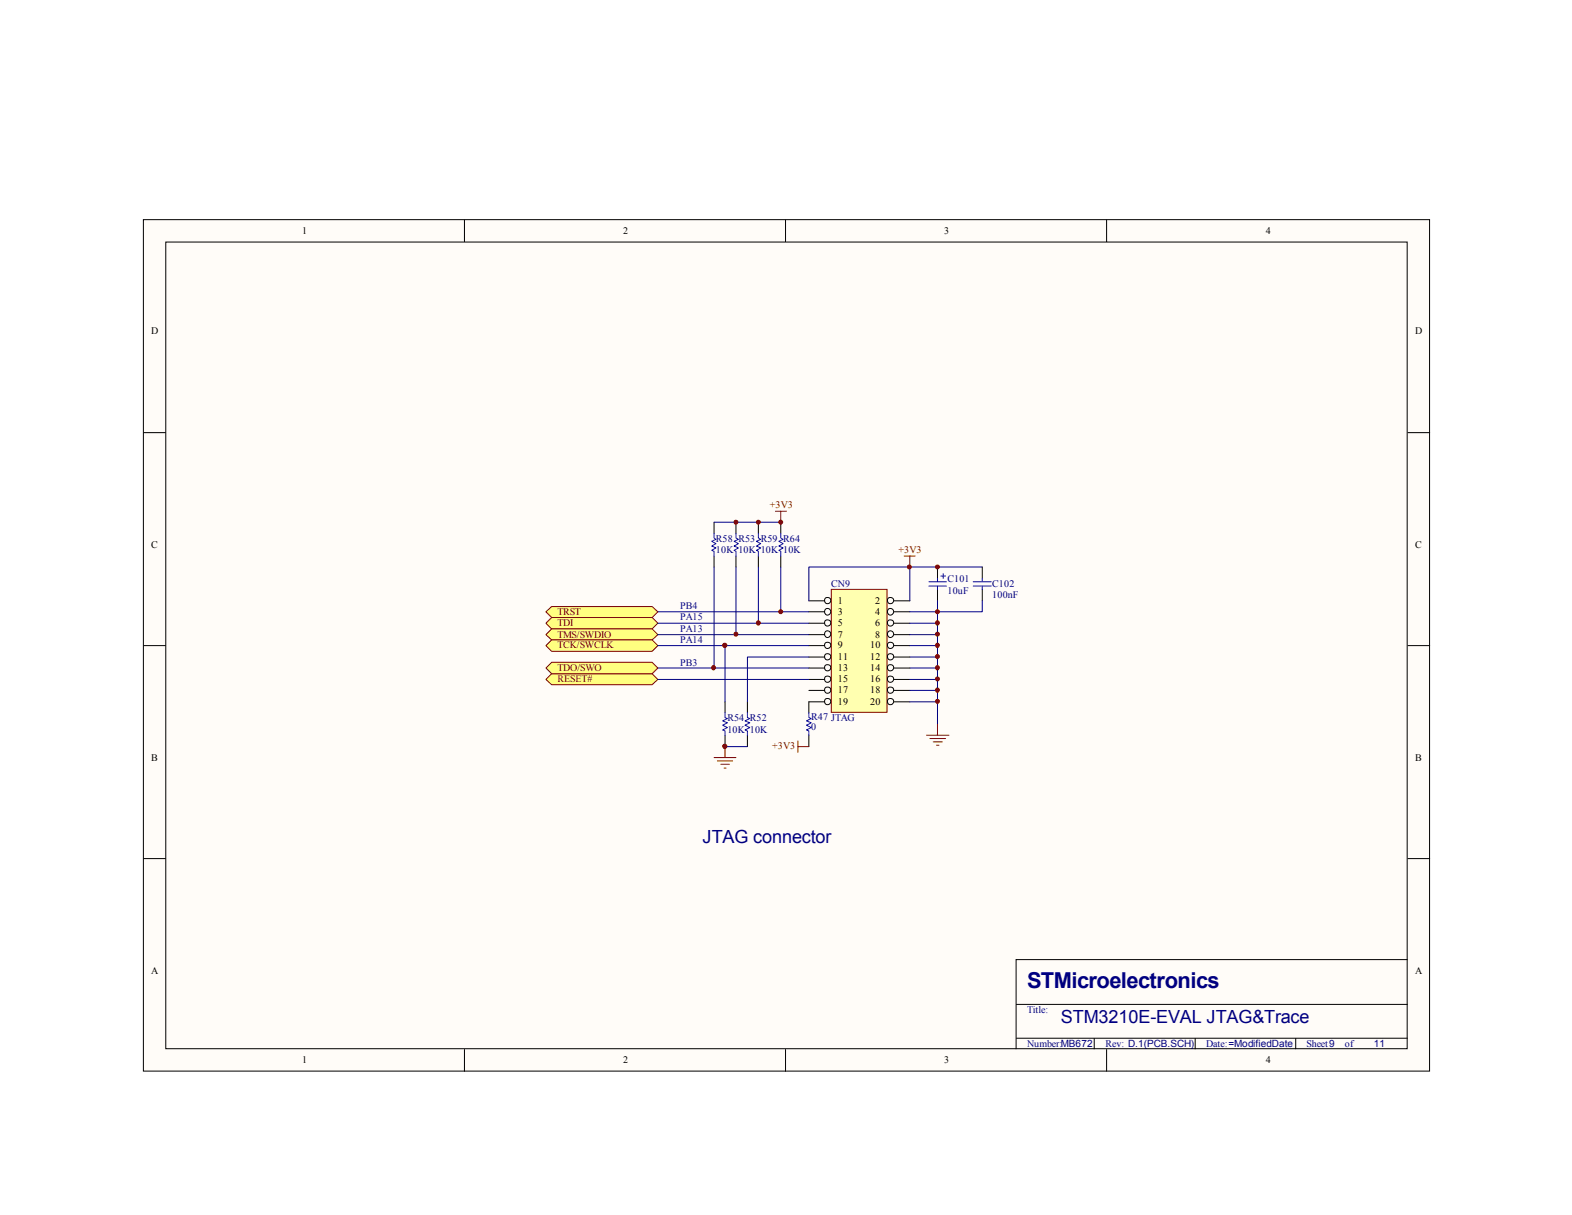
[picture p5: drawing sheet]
<svg xmlns="http://www.w3.org/2000/svg" width="279mm" height="216mm" viewBox="0 0 279 216" stroke-linecap="round" stroke-linejoin="round" font-family="sans-serif">
<path d="M25.5 39h228.6v151.3h-228.6z" fill="#fffcf8"/>
<g fill="none" stroke="#000" stroke-width=".18">
<path d="M25.5 39h228.6v151.3h-228.6zM82.5 39v4M139.6 39v4M196.7 39v4M29.5 43h220.6v143.4h-220.6zM25.5 76.9h4M250.2 76.9h4M25.5 114.7h4M250.2 114.7h4M25.5 152.6h4M250.2 152.6h4M180.6 178.5h69.6"/>
<path d="M250.2 170.5h-69.6v15.9M82.5 186.4v4M139.6 186.4v4M180.6 184.5h69.6M194.5 184.5v1.9M196.7 186.4v4M212.4 184.5v1.9M230.3 184.5v1.9"/>
</g>
<path d="M147.8 104.8h9.8v21.8h-9.8z" fill="#ffffb0"/>
<path d="M160.7 98.8h1.9M161.7 98.8v2M147.7 104.7h9.9v21.9h-9.9z" fill="none" stroke="#800000" stroke-width=".18"/>
<g fill="none" stroke="#000" stroke-width=".18">
<path d="M126.9 92.8v2M126.9 98.8v2M130.8 92.8v2M130.8 98.8v2M134.8 92.8v2M134.8 98.8v2M138.8 92.8v2M138.8 98.8v2M143.8 106.8h2.8M143.8 108.7h2.8M143.8 110.7h2.8M143.8 112.8h2.8"/>
<path d="M143.8 114.7h2.8M143.8 116.8h2.8M143.8 118.7h2.8M158.9 106.8h2.8M158.9 108.7h2.8M158.9 110.7h2.8M158.9 112.8h2.8M158.9 114.7h2.8M158.9 116.8h2.8M158.9 118.7h2.8M143.8 120.7h2.8M143.8 122.7h2.8"/>
<path d="M143.8 124.7h2.8M158.9 120.7h2.8M158.9 122.7h2.8M158.9 124.7h2.8"/>
<circle cx="147.1" cy="112.7" r=".58"/>
<circle cx="147.1" cy="108.7" r=".58"/>
<circle cx="147.1" cy="118.6" r=".57"/>
<circle cx="147.1" cy="114.7" r=".57"/>
<circle cx="147.1" cy="110.7" r=".57"/>
<circle cx="147.1" cy="116.7" r=".57"/>
<circle cx="147.1" cy="106.7" r=".57"/>
<circle cx="158.3" cy="112.7" r=".58"/>
<circle cx="158.3" cy="108.7" r=".58"/>
<circle cx="158.3" cy="118.6" r=".57"/>
<circle cx="158.3" cy="114.7" r=".57"/>
<circle cx="158.3" cy="110.7" r=".57"/>
<circle cx="158.3" cy="116.7" r=".57"/>
<circle cx="158.3" cy="106.7" r=".57"/>
<circle cx="147.1" cy="122.6" r=".57"/>
<circle cx="147.1" cy="120.7" r=".57"/>
<circle cx="147.1" cy="124.7" r=".57"/>
<circle cx="158.3" cy="122.6" r=".57"/>
<circle cx="158.3" cy="120.7" r=".57"/>
<circle cx="158.3" cy="124.7" r=".57"/>
</g>
<path d="M143.8 106.8v-6h17.9v6" fill="none" stroke="#000080" stroke-width=".18"/>
<path d="M126.9 94.8v.8l.4 .2-.8 .4 .8 .4-.8 .4 .8 .4-.8 .4 .4 .2v.8M130.8 94.8v.8l.4 .2-.7 .4 .7 .4-.7 .4 .7 .4-.7 .4 .3 .2v.8M134.8 94.8v.8l.4 .2-.7 .4 .7 .4-.7 .4 .7 .4-.7 .4 .3 .2v.8M138.8 94.8v.8l.4 .2-.8 .4 .8 .4-.8 .4 .8 .4-.8 .4 .4 .2v.8" fill="none" stroke="#00f" stroke-width=".18"/>
<g fill="#ffff80" stroke="#800000" stroke-width=".18">
<path d="M97 110.7l1-1h17.9l1 1-1 1.1h-17.9z" fill-rule="evenodd"/>
<path d="M97 120.7l1-1h17.9l1 1-1 1h-17.9z" fill-rule="evenodd"/>
<path d="M97 108.7l1-.9h17.9l1 .9-1 1h-17.9z" fill-rule="evenodd"/>
<path d="M97 112.8l1-1h17.9l1 1-1 .9h-17.9z" fill-rule="evenodd"/>
<path d="M97 114.7l1-1h17.9l1 1-1 1h-17.9z" fill-rule="evenodd"/>
<path d="M97 118.7l1-1h17.9l1 1-1 1h-17.9z" fill-rule="evenodd"/>
</g>
<g fill="none" stroke="#000080" stroke-width=".18">
<path d="M126.9 92.8h11.9M116.9 108.7h26.9M116.9 110.7h26.9M116.9 112.8h26.9M116.9 114.7h26.9M116.9 118.7h26.9M126.9 100.8v17.9M128.9 114.7v10M130.8 100.8v12M134.8 100.8v9.9M138.8 100.8v7.9M143.8 116.8h-11v7.9"/>
<path d="M161.7 108.7h4.9v20M161.7 110.7h4.9M161.7 112.8h4.9M161.7 114.7h4.9M161.7 116.8h4.9M161.7 118.7h4.9M161.7 100.8h12.9M166.6 106.8v1.9h8v-1.9M116.9 120.7h26.9M128.9 132.7h3.9M161.7 120.7h4.9M161.7 122.7h4.9"/>
<path d="M161.7 124.7h4.9"/>
</g>
<g fill="none" stroke="#800000" stroke-width=".18">
<path d="M137.8 90.8h2M138.8 90.8v2M126.9 134.6h3.9M127.5 135.2h2.7M128.1 135.8h1.5M128.7 136.5h.3M128.9 132.7v1.9M141.8 131.7v2M141.8 132.7h2M164.7 130.6h4M165.3 131.2h2.8M165.9 131.8h1.6"/>
<path d="M166.5 132.4h.4M166.6 128.7v1.9"/>
</g>
<path d="M166.6 100.8v2M166.6 104.7v2.1M174.6 100.8v2M174.6 104.7v2.1M128.9 124.7v2M128.9 130.6v2.1M132.8 124.7v2M132.8 130.6v2.1M143.8 124.7v2M143.8 130.6v2.1" fill="none" stroke="#000" stroke-width=".18"/>
<g fill="none" stroke="#00f" stroke-width=".18">
<path d="M165.1 103.4h3.1M165.1 104.1h3.1M166.6 102.8v.6M166.6 104.1v.6M167.2 102.4h.9M167.6 101.9v.9M173 103.4h3.2M173 104.1h3.2M174.6 102.8v.6M174.6 104.1v.6M128.9 126.7v.8l.4 .2-.9 .4 .9 .3-.9 .5 .9 .4-.9 .4 .5 .2v.7M132.8 126.7v.8l.5 .2-.9 .4 .9 .3-.9 .5 .9 .4-.9 .4 .4 .2v.7"/>
<path d="M143.8 126.7v.8l.4 .2-.9 .4 .9 .3-.9 .5 .9 .4-.9 .4 .5 .2v.7"/>
</g>
<g fill="#800000" stroke="#800000" stroke-width=".18">
<circle cx="130.8" cy="92.8" r=".35"/>
<circle cx="134.8" cy="92.8" r=".35"/>
<circle cx="138.8" cy="92.8" r=".35"/>
<circle cx="166.6" cy="110.7" r=".36"/>
<circle cx="166.6" cy="112.7" r=".35"/>
<circle cx="166.6" cy="114.7" r=".36"/>
<circle cx="166.6" cy="116.7" r=".35"/>
<circle cx="166.6" cy="118.6" r=".36"/>
<circle cx="166.6" cy="120.6" r=".35"/>
<circle cx="166.6" cy="122.6" r=".36"/>
<circle cx="166.6" cy="124.6" r=".35"/>
<circle cx="138.8" cy="108.7" r=".35"/>
<circle cx="134.8" cy="110.7" r=".36"/>
<circle cx="130.8" cy="112.7" r=".35"/>
<circle cx="126.8" cy="118.6" r=".36"/>
<circle cx="128.8" cy="114.7" r=".38"/>
<circle cx="128.8" cy="132.6" r=".38"/>
<circle cx="161.6" cy="100.7" r=".35"/>
<circle cx="166.6" cy="108.7" r=".35"/>
<circle cx="166.6" cy="100.7" r=".35"/>
</g>
<text font-size="3.9" fill="#000080" x="182.5" y="175.5">STMicroelectronics</text>
<g font-size="3.2" fill="#000080">
<text x="124.9" y="149.9">JTAG connector</text>
<text x="188.6" y="181.8">STM3210E-EVAL JTAG&amp;Trace</text>
</g>
<g font-size="1.8">
<text x="53.7" y="41.6">1</text>
<text x="110.7" y="41.6">2</text>
<text x="167.8" y="41.6">3</text>
<text x="225" y="41.6">4</text>
<text x="26.8" y="59.4">D</text>
<text x="251.5" y="59.4">D</text>
<text x="26.8" y="97.4">C</text>
<text x="251.5" y="97.4">C</text>
<text x="148.9" y="107.3">1</text>
<text x="155.5" y="107.3">2</text>
<text x="148.9" y="109.3">3</text>
<text x="148.9" y="111.3">5</text>
<text x="148.9" y="113.3">7</text>
<text x="155.5" y="109.3">4</text>
<text x="155.5" y="111.3">6</text>
<text x="155.5" y="113.3">8</text>
<text x="148.9" y="115.2">9</text>
<text x="148.9" y="117.3">11</text>
<text x="148.9" y="119.2">13</text>
<text x="154.7" y="115.2">10</text>
<text x="154.7" y="117.3">12</text>
<text x="154.7" y="119.2">14</text>
<text x="148.9" y="121.2">15</text>
<text x="148.9" y="123.2">17</text>
<text x="148.9" y="125.2">19</text>
<text x="154.7" y="121.2">16</text>
<text x="154.7" y="123.2">18</text>
<text x="154.7" y="125.2">20</text>
<text x="26.8" y="135.2">B</text>
<text x="251.5" y="135.2">B</text>
<text x="26.8" y="173.1">A</text>
<text x="251.5" y="173.1">A</text>
<text x="53.7" y="189">1</text>
<text x="110.7" y="189">2</text>
<text x="167.8" y="189">3</text>
<text x="225" y="189">4</text>
</g>
<g font-size="1.8" fill="#800000">
<text x="136.8" y="90.3">+3V3</text>
<text x="159.7" y="98.3">+3V3</text>
<text x="99.1" y="111.3">TDI</text>
<text x="99.1" y="109.3">TRST</text>
<text x="99.1" y="113.3">TMS/SWDIO</text>
<text x="99.1" y="115.2">TCK/SWCLK</text>
<text x="99.1" y="119.2">TDO/SWO</text>
<text x="99.1" y="121.2">RESET#</text>
<text x="137.2" y="133.2">+3V3</text>
</g>
<g font-size="1.8" fill="#000080">
<text x="127.3" y="96.4">R58 R53 R59 R64</text>
<text x="127.3" y="98.3">10K 10K 10K 10K</text>
<text x="147.7" y="104.3">CN9</text>
<text x="168.4" y="103.5">C101</text>
<text x="168.4" y="105.5">10uF</text>
<text x="176.4" y="104.3">C102</text>
<text x="176.4" y="106.3">100nF</text>
<text x="129.3" y="128.2">R54 R52</text>
<text x="129.3" y="130.2">10K 10K</text>
<text x="144.2" y="128">R47 JTAG</text>
<text x="144.2" y="129.8">0</text>
<text x="182.5" y="180">Title:</text>
<text x="182.5" y="186">Number:MB672</text>
<text x="196.5" y="186">Rev: D.1(PCB.SCH)</text>
<text x="214.4" y="186">Date:=ModifiedDate</text>
<text x="232.2" y="186">Sheet9</text>
<text x="239" y="186">of</text>
<text x="244.2" y="186.1">11</text>
</g>
<g font-size="1.8" fill="#0c0087">
<text x="120.9" y="108.3">PB4</text>
<text x="120.9" y="110.2">PA15</text>
<text x="120.9" y="112.3">PA13</text>
<text x="120.9" y="118.3">PB3</text>
<text x="120.9" y="114.3">PA14</text>
</g>
</svg>
